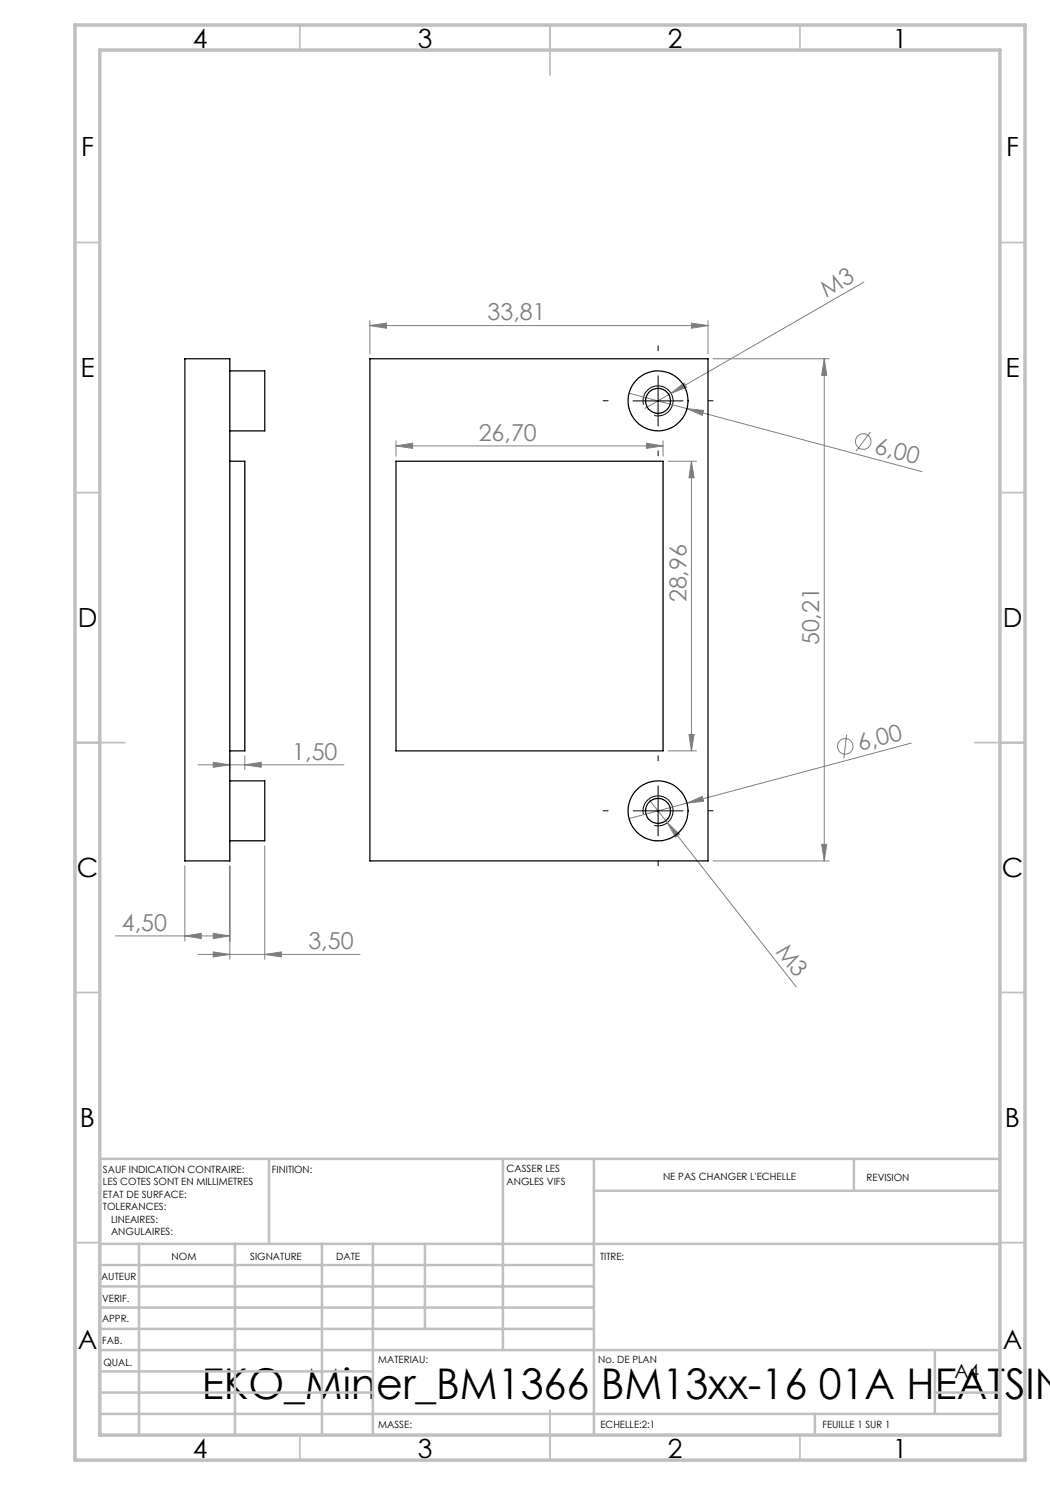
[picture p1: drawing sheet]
<svg xmlns="http://www.w3.org/2000/svg" width="210mm" height="297mm" viewBox="0 0 210 297" stroke-linecap="round" stroke-linejoin="round" font-family="sans-serif">
<g fill="none" stroke="#808080" stroke-width=".2">
<path d="M172.8 56.4l-38.6 22.3M74 65.1l3.3-.5v1zM74 64.1v6.7M74 65.1h67.6M125.8 78.6l11.6 3.1M134.2 78.7l2.6-2.1 .5 .9zM134.2 78.7l-5.2 3M138.3 64.6l3.3 .5-3.3 .5zM141.6 64.1v6.7M142.6 71.8h23.2M164.9 71.8l.4 3.3h-1zM164.9 71.8v100.4"/>
<path d="M79.2 89.2l3.3-.6v1.1zM79.2 88.2v3.1M79.2 89.2h53.4M129.3 88.6l3.3 .6-3.3 .5zM132.6 88.2v3.1M133.6 92.2h5.7M137.4 81.7l3.3 .4-.2 1zM137.4 81.7l47 12.6M138.3 92.2l.5 3.4h-1zM138.3 92.2v58M174.1 86.4l-2.9 3.8M39.6 153h29.2"/>
<path d="M42.7 152.5l3.3 .5-3.3 .5zM46 151.2v2.7M49 153l3.2-.5v1zM49 151.2v2.7M129.8 159.8l3.7 4.7M133.6 150.2h5.7M137.8 146.9h1l-.5 3.3zM169.3 146.9l-.5 4.8M182.2 148.6l-56.4 15.1M37 173.2v15M46 173.2v18.7M53 169.2v22.7"/>
<path d="M133.5 164.5l2.4 2.3-.8 .7zM133.5 164.5l25.7 32.9M137.4 160.6l3.1-1.3 .2 1zM142.6 172.2h23.2M164.3 168.9h1l-.4 3.3zM23.1 187.2h22.9M37 187.2l3.3-.5v1zM39.6 190.9h32.4M42.7 186.7l3.3 .5-3.3 .5zM42.7 190.4l3.3 .5-3.3 .5zM53 190.9l3.3-.5v1z"/>
<circle cx="172.7" cy="88.3" r="1.56"/>
<circle cx="169" cy="149.3" r="1.55"/>
</g>
<path d="M131.6 75.2v10M126.6 80.2h10M128.7 81a3 3 0 0 1 2.6-3.8 3 3 0 0 1 3.3 3.2 3 3 0 0 1-3.8 2.7M131.6 157.2v10M126.6 162.2h10M128.7 162.9a3 3 0 0 1 2.6-3.7 3 3 0 0 1 3.3 3.2 3 3 0 0 1-3.8 2.7" fill="none" stroke="#000" stroke-width=".2"/>
<g fill="none" stroke="#c0c0c0" stroke-width=".35">
<path d="M60 5v5M110 5v10M160 5v5M15 48.5h5M200 48.5h5M15 98.5h5M200 98.5h5M15 148.5h10M195 148.5h10M15 198.5h5M200 198.5h5M15 248.5h5"/>
<path d="M200 248.5h5M60 287v5M110 282v10M160 287v5"/>
</g>
<g fill="none" stroke="#c0c0c0" stroke-width=".5">
<path d="M53.8 231.8v17M100.6 231.8v38.2M118.8 231.8v55.2M118.8 238.2h81.2M170.8 231.8v6.4M200 231.8h-180v55.2M20 248.8h180M20 257.3h98.8M20 253h98.8M27.8 248.8v38.2M47 248.8v38.2M64.4 248.8v38.2"/>
<path d="M74.6 248.8v38.2M85 248.8v17M20 265.8h98.8M20 261.5h98.8M20 278.5h54.6M20 274.3h54.6M20 270h180M187 278.5h13M187 270v12.8M20 282.8h180M163 282.8v4.2"/>
</g>
<path d="M15 5h190v287h-190zM20 10h180v277h-180z" fill="none" stroke="#c0c0c0" stroke-width=".7"/>
<path d="M131.6 70.2v-1M121.6 80.2h-1M131.6 90.2v1M141.6 80.2h1M131.6 152.2v-1M121.6 162.2h-1M131.6 172.2v1M141.6 162.2h1" fill="none" stroke="#000" stroke-width=".2" stroke-dasharray="30.5 1.3 1.3 1.3"/>
<g fill="#808080">
<path d="M137.4 160.6l3.1-1.3 .2 1z"/>
<path d="M134.2 78.7l2.6-2.1 .5 .9z"/>
<path d="M133.5 164.5l2.4 2.3-.8 .7z"/>
<path d="M137.4 81.7l3.3 .4-.2 1z"/>
<path d="M129.3 88.6l3.3 .6-3.3 .5zM79.2 89.2l3.3-.6v1.1zM49 153l3.2-.5v1zM42.7 152.5l3.3 .5-3.3 .5z"/>
<path d="M74 65.1l3.3-.5v1zM138.3 64.6l3.3 .5-3.3 .5zM37 187.2l3.3-.5v1zM42.7 186.7l3.3 .5-3.3 .5zM42.7 190.4l3.3 .5-3.3 .5zM53 190.9l3.3-.5v1z"/>
<path d="M137.8 146.9h1l-.5 3.3zM138.3 92.2l.5 3.4h-1z"/>
<path d="M164.9 71.8l.4 3.3h-1zM164.3 168.9h1l-.4 3.3z"/>
</g>
<g fill="none" stroke="#000" stroke-width=".25">
<path d="M37 71.8h9v100.4h-9zM46 74.2h7v12h-7M74 71.8h67.6v100.4h-67.6zM46 92.2h3v58h-3M79.2 92.2h53.4v58h-53.4zM46 156.2h7v12h-7"/>
<circle cx="131.6" cy="80.2" r="2.49"/>
<circle cx="131.6" cy="80.2" r="6"/>
<circle cx="131.6" cy="162.2" r="2.49"/>
<circle cx="131.6" cy="162.2" r="6"/>
</g>
<text font-size="8.5" x="40.4" y="279.7">EKO_Miner_BM1366 BM13xx-16 01A HEATSIN</text>
<g font-size="5.3">
<text x="38.5" y="9.5">4</text>
<text x="83.5" y="9.5">3</text>
<text x="133.6" y="9.5">2</text>
<text x="178.6" y="9.5">1</text>
<text x="16.2" y="31.2">F</text>
<text x="201.2" y="31.2">F</text>
<text x="16.1" y="75.5">E</text>
<text x="201.1" y="75.5">E</text>
<text x="15.5" y="125.5">D</text>
<text x="200.5" y="125.5">D</text>
<text x="15.4" y="175.5">C</text>
<text x="200.4" y="175.5">C</text>
<text x="16" y="225.5">B</text>
<text x="201" y="225.5">B</text>
<text x="15.5" y="269.7">A</text>
<text x="200.5" y="269.7">A</text>
<text x="38.5" y="291.5">4</text>
<text x="83.5" y="291.5">3</text>
<text x="133.6" y="291.5">2</text>
<text x="178.6" y="291.5">1</text>
</g>
<g font-size="4.7" fill="#808080">
<text x="165.2" y="59.6" transform="rotate(-30 165.2 59.6)">M3</text>
<text x="97.5" y="64.1">33,81</text>
<text x="95.7" y="88.1">26,70</text>
<text x="174.7" y="90.6" transform="rotate(15 174.7 90.6)">6,00</text>
<text x="137.3" y="120.5" transform="rotate(-90 137.3 120.5)">28,96</text>
<text x="163.8" y="129.1" transform="rotate(-90 163.8 129.1)">50,21</text>
<text x="58.5" y="151.9">1,50</text>
<text x="172" y="150.2" transform="rotate(-15 172 150.2)">6,00</text>
<text x="24.4" y="186.2">4,50</text>
<text x="61.7" y="189.9">3,50</text>
<text x="155" y="190.3" transform="rotate(52 155 190.3)">M3</text>
</g>
<text font-size="3.9" x="190.9" y="275.5">A4</text>
<g font-size="2">
<text x="20.6" y="234.6">SAUF INDICATION CONTRAIRE:</text>
<text x="20.6" y="237.1">LES COTES SONT EN MILLIMETRES</text>
<text x="20.6" y="239.6">ETAT DE SURFACE:</text>
<text x="54.4" y="234.6">FINITION:</text>
<text x="101.3" y="234.5">CASSER LES</text>
<text x="101.3" y="237">ANGLES VIFS</text>
<text x="132.6" y="236">NE PAS CHANGER L'ECHELLE</text>
<text x="173.3" y="236.2">REVISION</text>
<text x="20.6" y="242.1">TOLERANCES:</text>
<text x="22.2" y="244.6">LINEAIRES:</text>
<text x="22.2" y="247.1">ANGULAIRES:</text>
<text x="34.3" y="252">NOM</text>
<text x="50" y="251.9">SIGNATURE</text>
<text x="67.2" y="251.9">DATE</text>
<text x="120" y="251.9">TITRE:</text>
<text x="20.2" y="256.1">AUTEUR</text>
<text x="20.4" y="260.3">VERIF.</text>
<text x="20.4" y="264.4">APPR.</text>
<text x="20.5" y="268.8">FAB.</text>
<text x="20.7" y="273.1">QUAL.</text>
<text x="75.7" y="272.5">MATERIAU:</text>
<text x="119.6" y="272.5">No. DE PLAN</text>
<text x="75.6" y="285.5">MASSE:</text>
<text x="120.1" y="285.6">ECHELLE:2:1</text>
<text x="164.5" y="285.6">FEUILLE 1 SUR 1</text>
</g>
</svg>
